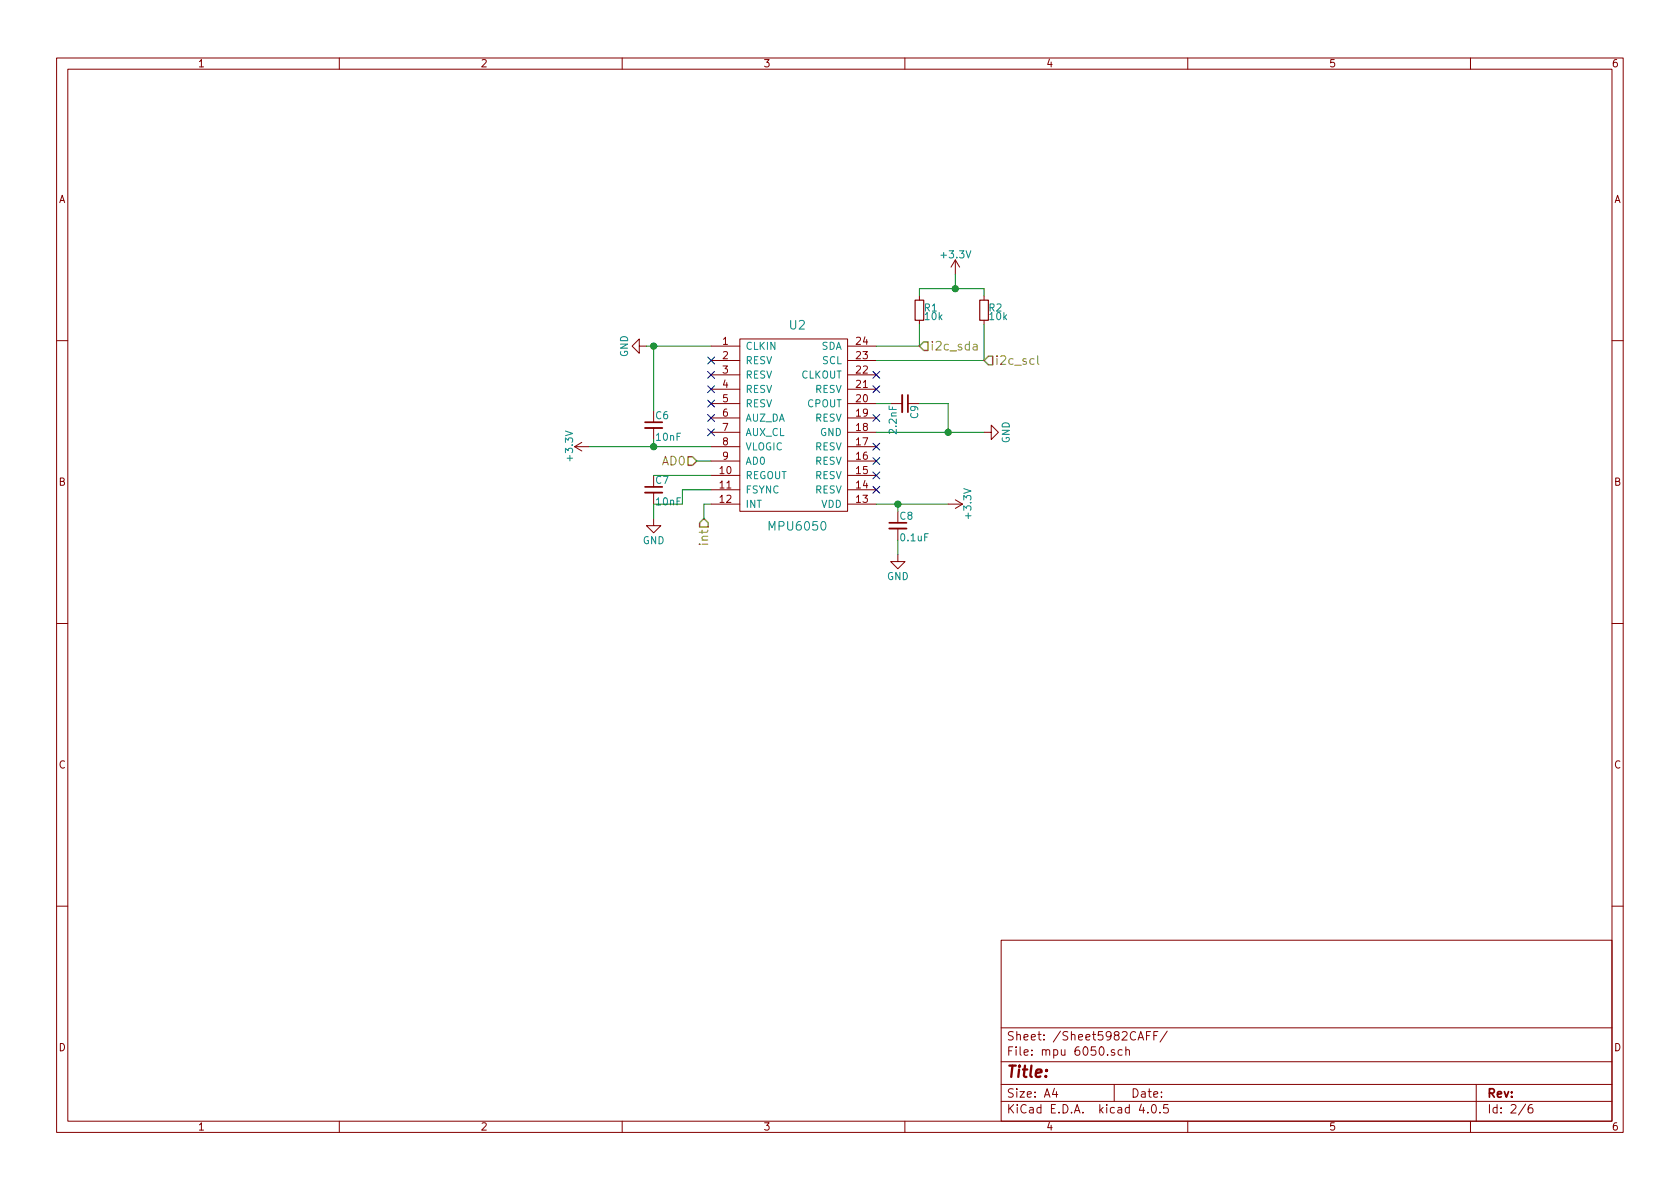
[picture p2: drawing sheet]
<svg xmlns="http://www.w3.org/2000/svg" width="297mm" height="210mm" viewBox="0 0 297 210" stroke-linecap="round" stroke-linejoin="round" font-family="sans-serif">
<g fill="none" stroke="#840000" stroke-width=".18">
<path d="M10 10.3h277v189.9h-277zM12 12.2h273v186.1h-273zM60 10.3v1.9M110 10.3v1.9M160 10.3v1.9M210 10.3v1.9M260 10.3v1.9M130.8 59.9h19.1v30.5h-19.1zM162.6 52.3v.8M162.6 56.6v.8M168.9 46l-.8 1.2M168.9 46v2.5"/>
<path d="M168.9 46l.8 1.2M174 52.3v.8M174 56.6v.8M10 60.2h2M101.6 79h2.5M101.6 79l1.3 .8M102.9 78.2l-1.3 .8M113 61.2v-1.3l-1.2 1.3 1.2 1.3v-1.3h1.3M115.6 75.7v2M125.7 61.2h5.1M125.7 63.7h5.1M125.7 66.3h5.1"/>
<path d="M125.7 68.8h5.1M125.7 71.4h5.1M125.7 73.9h5.1M125.7 76.4h5.1M125.7 79h5.1M149.9 61.2h5M149.9 63.7h5M149.9 66.3h5M149.9 68.8h5M149.9 71.4h5M149.9 73.9h5M149.9 76.4h5"/>
<path d="M149.9 79h5M157.5 71.4h2M174 76.4h1.3v-1.2l1.2 1.2-1.2 1.3v-1.3M285 60.2h2M115.6 91.7v1.3h1.2l-1.2 1.2-1.3-1.2h1.3M115.6 87.1v2M125.7 81.5h5.1M125.7 84.1h5.1M125.7 86.6h5.1M125.7 89.1h5.1M149.9 81.5h5M149.9 84.1h5"/>
<path d="M149.9 86.6h5M149.9 89.1h5M158.7 98v1.3h1.3l-1.3 1.3-1.2-1.3h1.2M158.7 93.5v2M167.6 89.1h2.6M168.9 88.4l1.3 .7M170.2 89.1l-1.3 .8M10 110.3h2M285 110.3h2M10 160.2h2M177 166.3h108v32h-108zM285 160.2h2"/>
<path d="M60 198.3v1.9M110 198.3v1.9M160 198.3v1.9M177 194.8h108M177 191.8h108M177 187.8h108M177 181.8h108M186.4 192.5l-.3 1h.9M186.8 193v1M197 191.8v3M197.1 185.7a.37 .37 0 0 0-.6 .1v.2l.6 .2v.1l-.2 .3-.4-.1M198.4 185.7l-.4-.1-.3 .3 .1 .6 .2 .1 .4-.1"/>
<path d="M199.1 185.7l.2-.1 .3 .1 .1 .9M199.1 185.1v1.5M201.2 183.9l.5-1.5 .5 1.5M201.8 195.2l-.4 1.1h1M202.7 183.1h.5M202.9 196.7v.1M203.4 182.4h-.7v1.5M203.8 195.4l.1-.1a.81 .81 0 0 1 .6 .6 .81 .81 0 0 1-.3 .8l-.1 .1a.8 .8 0 0 1-.6-.6 .8 .8 0 0 1 .3-.8zM204 183.1h.5M204.7 182.4h-.7v1.5M205.1 196.7v.1M206.4 182.3l-1.3 2"/>
<path d="M206.5 195.3h-.7l-.1 .7 .2-.1 .5 .1 .2 .2-.1 .5-.2 .1-.6-.1M210 198.3v1.9M260 198.3v1.9M261 191.8v6.5M269.7 195.2l-1.2 2M270.9 195.3a.59 .59 0 0 0-.7 .7l.1 .7 .2 .1 .5-.1v-.5l-.1-.2-.4-.1-.3 .3"/>
</g>
<path d="M161.8 53.1h1.5v3.5h-1.5zM173.2 53.1h1.6v3.5h-1.6z" fill="none" stroke="#840000" stroke-width=".2"/>
<g fill="none" stroke="#008400" stroke-width=".18">
<path d="M162.6 57.4v3.8h-7.7M162.6 52.3v-1.3h11.4v1.3M168.9 48.5v2.5M174 57.4v6.3h-19.1M104.1 79h21.6M114.3 61.2h11.4M115.6 61.2v11.4M115.6 77.7v1.3M154.9 76.4h19.1M154.9 71.4h2.6M162.6 71.4h5v5M115.6 84.1h10.1"/>
<path d="M123.2 81.5h2.5M125.7 86.6h-5.1v2.5h-5v2.6M125.7 89.1h-1.2v2.6M154.9 89.1h12.7M158.7 89.1v1.3M158.7 95.5v2.5"/>
</g>
<path d="M172.1 61h.6l.1 .9M172.8 61.2l-.5 .1a.3 .3 0 0 0-.3 .3 .3 .3 0 0 0 .3 .3l.5-.1M183.5 62.9v1.3l.2 .2" fill="none" stroke="#848400" stroke-width=".18"/>
<path d="M163.3 60.4h.8v1.6h-.8l-.7-.8zM174.8 63h.7v1.5h-.7l-.8-.8zM121.7 80.8h.7l.8 .7-.8 .8h-.7zM124.5 91.7l.7 .8v.7h-1.5v-.7z" fill="none" stroke="#848400" stroke-width=".25"/>
<path d="M114 75.7h3.1M159.5 69.8v3.1M114 87.1h3.1M157.2 93.5h3.1" fill="none" stroke="#840000" stroke-width=".33"/>
<path d="M114 74.7h3.1M160.5 69.8v3.1M114 86.1h3.1M157.2 92.5h3.1" fill="none" stroke="#840000" stroke-width=".3"/>
<g fill="#008400" stroke="#008400" stroke-width=".25">
<circle cx="158.8" cy="89.1" r=".51"/>
<circle cx="167.6" cy="76.4" r=".51"/>
<circle cx="115.6" cy="79" r=".51"/>
<circle cx="115.6" cy="61.2" r=".51"/>
<circle cx="168.9" cy="51" r=".51"/>
</g>
<g fill="none" stroke="#000084" stroke-width=".18">
<path d="M125.1 63.1l1.2 1.3M125.1 65.7l1.2 1.2M125.1 68.2l1.2 1.2M125.1 70.8l1.2 1.2M125.1 73.3l1.2 1.2M125.1 75.8l1.2 1.3M126.3 63.1l-1.2 1.3M126.3 65.7l-1.2 1.2M126.3 68.2l-1.2 1.2M126.3 70.8l-1.2 1.2M126.3 73.3l-1.2 1.2M126.3 75.8l-1.2 1.3"/>
<path d="M154.3 78.4l1.2 1.2M154.3 73.3l1.2 1.2M154.3 68.2l1.2 1.2M154.3 65.7l1.2 1.2M155.5 78.4l-1.2 1.2M155.5 73.3l-1.2 1.2M155.5 68.2l-1.2 1.2M155.5 65.7l-1.2 1.2M154.3 86l1.2 1.2M154.3 83.5l1.2 1.2M154.3 80.9l1.2 1.2M155.5 86l-1.2 1.2"/>
<path d="M155.5 83.5l-1.2 1.2M155.5 80.9l-1.2 1.2"/>
</g>
<text font-size="2.8" fill="#840000" x="178" y="190.5">Title:</text>
<g font-size="2.1" fill="#008484">
<text x="139.6" y="58.3">U2</text>
<text x="136.2" y="93.8">MPU6050</text>
</g>
<g font-size="2.1" fill="#848400">
<text x="164.5" y="62">i2c_sda</text>
<text x="175.9" y="64.5">i2c_scl</text>
<text x="117" y="82.3">AD0</text>
<text x="125.2" y="96.2" transform="rotate(-90 125.2 96.2)">int</text>
</g>
<g font-size="2.1" fill="#840000">
<text x="178" y="184">Sheet: /Sheet5982CAFF/</text>
<text x="178" y="186.7">File: mpu 6050.sch</text>
<text x="178" y="196.9">KiCad E.D.A. kicad 4.0.5</text>
<text x="178" y="194.1">Size: A4</text>
<text x="200" y="194.1">Date:</text>
<text x="263" y="194.1">Rev:</text>
<text x="263" y="196.9">Id: 2/6</text>
</g>
<g font-size="1.8" fill="#840000">
<text x="35" y="11.9">1</text>
<text x="85" y="11.9">2</text>
<text x="135" y="11.9">3</text>
<text x="185" y="11.9">4</text>
<text x="235" y="11.9">5</text>
<text x="285" y="11.9">6</text>
<text x="10.4" y="35.9">A</text>
<text x="285.4" y="35.9">A</text>
<text x="127.8" y="61">1</text>
<text x="127.8" y="63.5">2</text>
<text x="151.4" y="63.5">23</text>
<text x="151.4" y="61">24</text>
<text x="127.8" y="66">3</text>
<text x="127.8" y="68.6">4</text>
<text x="127.8" y="71.1">5</text>
<text x="151.4" y="71.1">20</text>
<text x="151.4" y="68.6">21</text>
<text x="151.4" y="66">22</text>
<text x="127.8" y="73.7">6</text>
<text x="127.8" y="76.2">7</text>
<text x="151.4" y="76.2">18</text>
<text x="151.4" y="73.7">19</text>
<text x="127.3" y="83.8">10</text>
<text x="127.8" y="78.7">8</text>
<text x="127.8" y="81.3">9</text>
<text x="151.4" y="83.8">15</text>
<text x="151.4" y="81.3">16</text>
<text x="151.4" y="78.7">17</text>
<text x="10.4" y="85.9">B</text>
<text x="127.3" y="86.4">11</text>
<text x="127.3" y="88.9">12</text>
<text x="151.4" y="88.9">13</text>
<text x="151.4" y="86.4">14</text>
<text x="285.4" y="85.9">B</text>
<text x="10.4" y="135.9">C</text>
<text x="285.4" y="135.9">C</text>
<text x="10.4" y="185.9">D</text>
<text x="285.4" y="185.9">D</text>
<text x="35" y="199.9">1</text>
<text x="85" y="199.9">2</text>
<text x="135" y="199.9">3</text>
<text x="185" y="199.9">4</text>
<text x="235" y="199.9">5</text>
<text x="285" y="199.9">6</text>
</g>
<g font-size="1.8" fill="#008484">
<text x="166.6" y="45.7">+3.3V</text>
<text x="163.4" y="55.1">R1</text>
<text x="163.6" y="56.6">10k</text>
<text x="174.9" y="55.1">R2</text>
<text x="175" y="56.6">10k</text>
<text x="111" y="63.2" transform="rotate(-90 111 63.2)">GND</text>
<text x="131.8" y="61.8">CLKIN</text>
<text x="131.8" y="64.4">RESV</text>
<text x="145.1" y="61.8">SDA</text>
<text x="145.3" y="64.4">SCL</text>
<text x="131.8" y="66.9">RESV</text>
<text x="131.8" y="69.5">RESV</text>
<text x="141.5" y="66.9">CLKOUT</text>
<text x="144" y="69.5">RESV</text>
<text x="116" y="74.1">C6</text>
<text x="116.1" y="77.9">10nF</text>
<text x="131.8" y="72">RESV</text>
<text x="131.8" y="74.5">AUZ_DA</text>
<text x="131.8" y="77.1">AUX_CL</text>
<text x="142.6" y="72">CPOUT</text>
<text x="144" y="74.5">RESV</text>
<text x="144.9" y="77.1">GND</text>
<text x="158.5" y="76.6" transform="rotate(-90 158.5 76.6)">2.2nF</text>
<text x="162.3" y="74" transform="rotate(-90 162.3 74)">C9</text>
<text x="101.3" y="81.3" transform="rotate(-90 101.3 81.3)">+3.3V</text>
<text x="131.8" y="79.6">VLOGIC</text>
<text x="131.8" y="82.2">AD0</text>
<text x="144" y="82.2">RESV</text>
<text x="144" y="79.6">RESV</text>
<text x="178.5" y="78.4" transform="rotate(-90 178.5 78.4)">GND</text>
<text x="116" y="85.5">C7</text>
<text x="116.1" y="89.4">10nF</text>
<text x="131.8" y="84.7">REGOUT</text>
<text x="131.8" y="87.2">FSYNC</text>
<text x="131.8" y="89.8">INT</text>
<text x="144" y="87.2">RESV</text>
<text x="144" y="84.7">RESV</text>
<text x="145.1" y="89.8">VDD</text>
<text x="159.1" y="91.9">C8</text>
<text x="159.3" y="95.7">0.1uF</text>
<text x="171.7" y="91.5" transform="rotate(-90 171.7 91.5)">+3.3V</text>
<text x="113.6" y="96.2">GND</text>
<text x="156.8" y="102.6">GND</text>
</g>
</svg>
